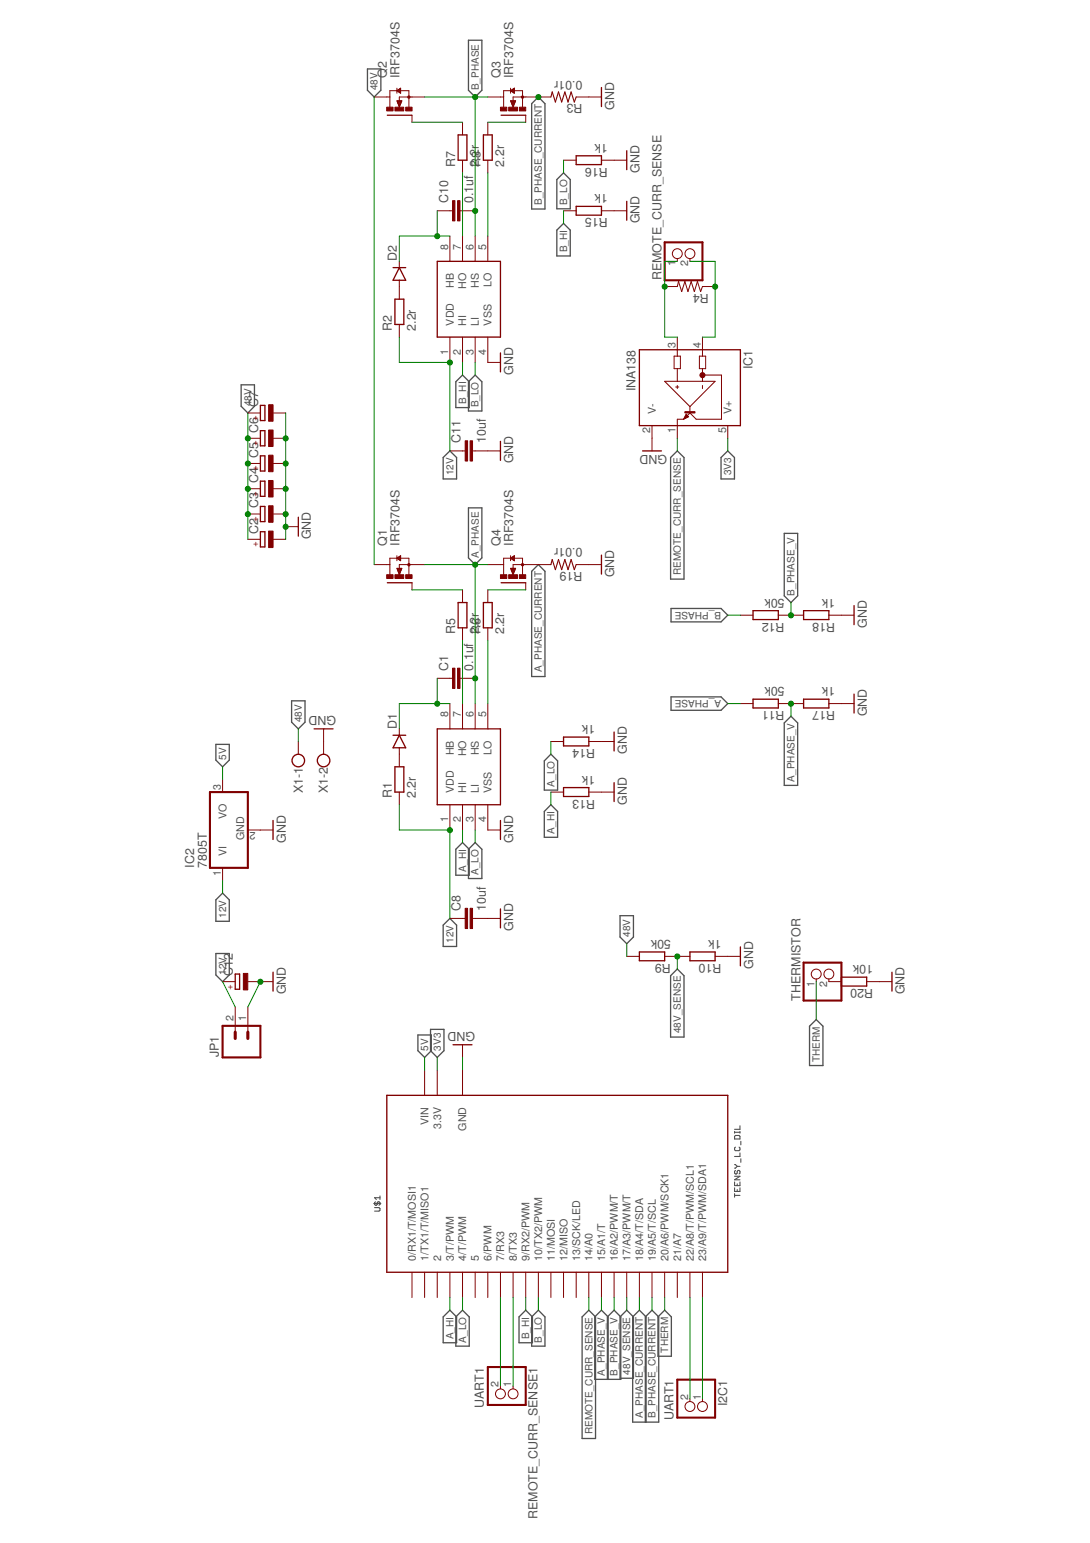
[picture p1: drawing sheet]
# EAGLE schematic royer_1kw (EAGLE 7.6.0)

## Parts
C1  0.1uf  C-EUC0603  [C0603]
C2  CPOL-EUE7.5-16  [E7,5-16]
C3  CPOL-EUE7.5-16  [E7,5-16]
C4  CPOL-EUE7.5-16  [E7,5-16]
C5  CPOL-EUE7.5-16  [E7,5-16]
C6  CPOL-EUE7.5-16  [E7,5-16]
C7  CPOL-EUE7.5-16  [E7,5-16]
C8  10uf  C-EUC0805  [C0805]
C10  0.1uf  C-EUC0603  [C0603]
C11  10uf  C-EUC0805  [C0805]
C12  CPOL-EUE2.5-7  [E2,5-7]
D1  DIODESMA  [SMA-DIODE]
D2  DIODESMA  [SMA-DIODE]
I2C1  UART1  PINHD-1X2  [1X02]
IC1  INA138  [SOT23-5]
IC2  7805T  [TO220H]
JP1  M023.5MM  [SCREWTERMINAL-3.5MM-2]
Q1  IRF3704S  [D2PACK]
Q2  IRF3704S  [D2PACK]
Q3  IRF3704S  [D2PACK]
Q4  IRF3704S  [D2PACK]
R1  2.2r  R-EU_R1210  [R1210]
R2  2.2r  R-EU_R1210  [R1210]
R3  0.01r  R-US_R3225  [R3225]
R4  RESISTOR1206  [1206]
R5  2.2r  R-EU_R1210  [R1210]
R6  2.2r  R-EU_R1210  [R1210]
R7  2.2r  R-EU_R1210  [R1210]
R8  2.2r  R-EU_R1210  [R1210]
R9  50k  R-EU_R0603  [R0603]
R10  1k  R-EU_R0603  [R0603]
R11  50k  R-EU_R0603  [R0603]
R12  50k  R-EU_R0603  [R0603]
R13  1k  R-EU_R0603  [R0603]
R14  1k  R-EU_R0603  [R0603]
R15  1k  R-EU_R0603  [R0603]
R16  1k  R-EU_R0603  [R0603]
R17  1k  R-EU_R0603  [R0603]
R18  1k  R-EU_R0603  [R0603]
R19  0.01r  R-US_R3225  [R3225]
R20  10k  R-EU_R0603  [R0603]
REMOTE_CURR_SENSE  PINHD-1X2  [1X02]
REMOTE_CURR_SENSE1  UART1  PINHD-1X2  [1X02]
THERMISTOR  PINHD-1X2  [1X02]
U$1  TEENSY_LC_DIL  [TEENSY_3.0-3.2&LC_DIL]
U$2  LM5109  [SOIC8]
U$4  LM5109  [SOIC8]
X1  W237-102  [W237-102]

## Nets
3V3: IC1.5(V+) U$1.3.3V
5V: IC2.3(VO) U$1.VIN
12V: C8.1 C11.1 C12.+ IC2.1(VI) JP1.2 R1.1 R2.1 U$2.1(VDD) U$4.1(VDD)
48V: C2.+ C3.+ C4.+ C5.+ C6.+ C7.+ Q1.2(D) Q2.2(D) R9.2 X1.1
48V_SENSE: R9.1 R10.2 U$1.17/A3(17/A3/PWM/T)
A_HI: R13.2 U$1.3(3/T/PWM) U$2.2(HI)
A_LO: R14.2 U$1.4(4/T/PWM) U$2.3(LI)
A_PHASE: C1.2 Q1.3(S) Q4.2(D) R11.2 U$2.6(HS)
A_PHASE_CURRENT: Q4.3(S) R19.2 U$1.18/A4(18/A4/T/SDA)
A_PHASE_V: R11.1 R17.2 U$1.15/A1(15/A1/T)
B_HI: R15.2 U$1.9(9/RX2/PWM) U$4.2(HI)
B_LO: R16.2 U$1.10(10/TX2/PWM) U$4.3(LI)
B_PHASE: C10.2 Q2.3(S) Q3.2(D) R12.2 U$4.6(HS)
B_PHASE_CURRENT: Q3.3(S) R3.2 U$1.19/A5(19/A5/T/SCL)
B_PHASE_V: R12.1 R18.2 U$1.16/A2(16/A2/PWM/T)
GND: C2.- C3.- C4.- C5.- C6.- C7.- C8.2 C11.2 C12.- IC1.2(V-) IC2.2(GND) JP1.1 R3.1 R10.1 R13.1 R14.1 R15.1 R16.1 R17.1 R18.1 R19.1 R20.1 U$1.AGND(GND) U$1.GND U$2.4(VSS) U$4.4(VSS) X1.2
N$1: R7.1 U$4.7(HO)
N$2: R8.1 U$4.5(LO)
N$3: Q1.1(G) R5.2
N$4: Q4.1(G) R6.2
N$5: D1.A R1.2
N$6: C1.1 D1.C U$2.8(HB)
N$7: IC1.3(IN+) R4.2 REMOTE_CURR_SENSE.1
N$8: Q2.1(G) R7.2
N$9: Q3.1(G) R8.2
N$10: D2.A R2.2
N$11: C10.1 D2.C U$4.8(HB)
N$12: IC1.4(IN-) R4.1 REMOTE_CURR_SENSE.2
N$13: R20.2 THERMISTOR.2
N$15: R5.1 U$2.7(HO)
N$16: R6.1 U$2.5(LO)
N$17: REMOTE_CURR_SENSE1.1 U$1.8(8/TX3)
N$18: REMOTE_CURR_SENSE1.2 U$1.7(7/RX3)
N$19: I2C1.1 U$1.23/A9(23/A9/T/PWM/SDA1)
N$20: I2C1.2 U$1.22/A8(22/A8/T/PWM/SCL1)
REMOTE_CURR_SENSE: IC1.1(OUT) U$1.14/A0
THERM: THERMISTOR.1 U$1.20/A6(20/A6/PWM/SCK1)
Unconnected: U$1.0(0/RX1/T/MOSI1) U$1.1(1/TX1/T/MISO1) U$1.2 U$1.5 U$1.6(6/PWM) U$1.11(11/MOSI) U$1.12(12/MISO) U$1.13(13/SCK/LED) U$1.21/A7

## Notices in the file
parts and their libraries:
SparkFun-Aesthetics: Licensing: Creative Commons ShareAlike 4.0 International - https://creativecommons.org/licenses/by-sa/4.0
